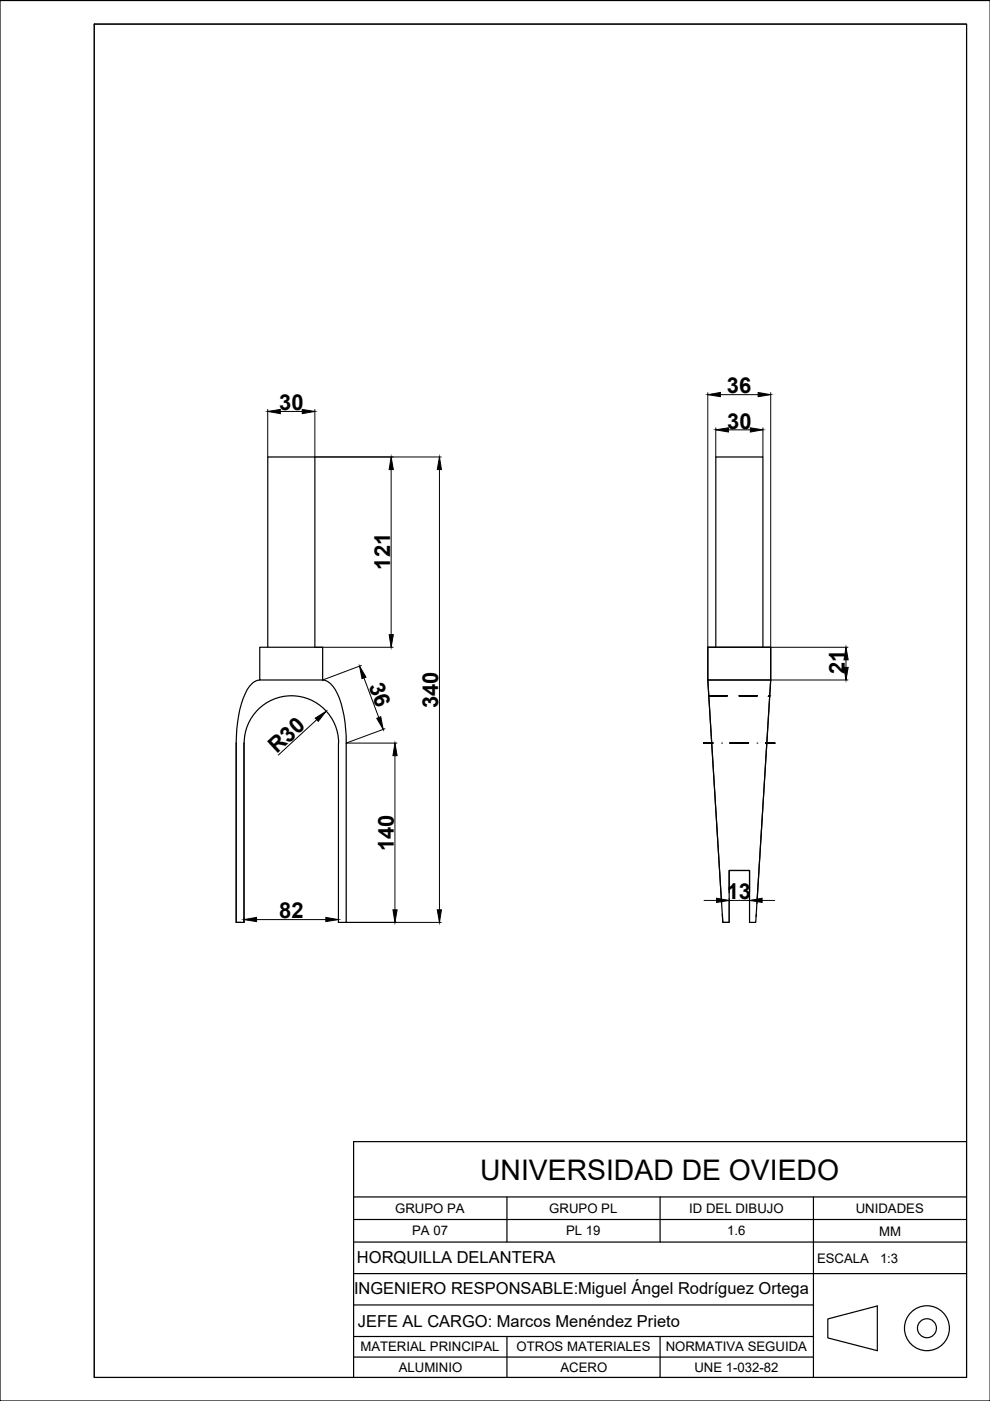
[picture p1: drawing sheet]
<svg xmlns="http://www.w3.org/2000/svg" width="210mm" height="297mm" viewBox="0 0 210 297" stroke-linecap="round" stroke-linejoin="round" font-family="sans-serif">
<!-- layer: 01_Contornos -->
<g fill="none" stroke="#000" stroke-width=".25">
<path d="M0 .1h209.9v296.9h-209.9zM20 5.1h184.9v286.9h-184.9zM55.1 137.2h13.3v7h-13.3zM56.8 137.2v-40.3h10v40.3M150.1 137.2h13.3v7h-13.3zM151.8 137.2v-40.3h10v40.3M50.1 157.6v38h1M50.1 157.6v38h1.6v-38M51.8 157.5a10 10 0 0 1 10-10 10 10 0 0 1 10 10M55.1 144.2a4.1 4.1 0 0 0-3.1 2.9 26.2 26.2 0 0 0-1.9 10.5M68.4 144.2a4.2 4.2 0 0 1 3.1 2.9 25.3 25.3 0 0 1 1.9 10.5v38h-1.6v-38M150.1 144.2v-7h13.3v7"/>
<path d="M150.1 144.2l3.1 51.4h1.4v-11h4.3v11h1.3l3.2-51.4M150.1 144.2h13.3M150.1 144.2l2.9 47.3M163.4 144.2l-2.9 47.3M153.2 193.8v1.8h1.2M154.6 189.3v-4.7h4.3v4.7M160.4 193.8l-.1 .5M75 253.8h129.9M75 258.6h129.9M107.5 253.8v9.5M140 253.8v9.5M172.5 253.8v38.2"/>
<path d="M204.9 242h-129.9v50M75 263.3h129.9M75 270h129.9M75 276.7h97.5M175.5 279.6l10.5-2.7v9.5l-10.5-2.7zM75 283.4h97.5M75 287.7h97.5M107.5 283.4v8.6M140 283.4v8.6"/>
<circle cx="196.5" cy="281.6" r="4.8"/>
<circle cx="196.5" cy="281.6" r="2.01"/>
</g>
<!-- layer: 03_Ejes -->
<g fill="#000" stroke="#000" stroke-width=".21">
<path d="M149.2 157.5h2zM149.2 157.6l2-.1zM149.2 157.6l2-.1zM149.2 157.6h2z"/>
<path d="M154.8 157.5h3.9zM154.8 157.6l3.9-.1zM154.8 157.6l3.9-.1zM154.8 157.6h3.9z"/>
<path d="M162.3 157.5h2zM162.3 157.6l2-.1zM162.3 157.6l2-.1zM162.3 157.6h2z"/>
</g>
<path d="M149.2 157.5v.1M149.2 157.5l2 .1zM153 157.6h.1M154.8 157.5l3.9 .1zM160.5 157.6h.1M162.3 157.5l2 .1zM164.3 157.5v.1" fill="none" stroke="#000" stroke-width=".21"/>
<!-- layer: 02_Ocultas -->
<g fill="#000" stroke="#000" stroke-width=".21">
<path d="M150.4 147.5h3.8zM150.4 147.6l3.8-.1zM150.4 147.6l3.8-.1zM150.4 147.6h3.8z"/>
<path d="M156.7 147.5h3.8zM156.7 147.6l3.8-.1zM156.7 147.6l3.8-.1zM156.7 147.6h3.8z"/>
</g>
<path d="M150.4 147.5v.1M150.4 147.5l3.8 .1zM156.7 147.5l3.8 .1zM163.1 147.5h.1M163.2 147.5v.1" fill="none" stroke="#000" stroke-width=".21"/>
<!-- layer: 04_Cotas -->
<g fill="none" stroke="#000" stroke-width=".21">
<path d="M20 5.1h184.9v286.9h-184.9zM56.8 86.8v10.1M59.4 87.2h4.7M66.8 86.8v10.1h26.8M82.9 99.6v35M93.2 99.6v93.3M150.1 83.3v53.9M151.8 90.7v6.2M152.7 83.7h8M154.4 91.1h4.7M161.8 90.7v6.2M163.4 83.3v53.9h16.4"/>
<path d="M66.8 137.2h16.6M179.4 139.9v1.6M67.1 152.6l-8.1 7.5M76.6 141.1l-8.2 3.1M77.2 143.7l3.1 8.4M81.6 154.5l-8.2 3.1h10.8M163.4 144.2h16.4M83.7 160.2v32.7M51.7 194.5v1.1M54.4 195h14.7M71.8 194.5v1.1M73.4 195.6h20.2"/>
<path d="M149.3 190.9h2.6M154.6 190.5v5.1M154.6 190.9h4.3M158.9 190.5v5.1M161.6 190.9h2.7"/>
</g>
<g fill="#000" stroke="#000" stroke-width=".21">
<path d="M56.8 87.2l2.6-.4v.9zM64.1 86.8l2.7 .4-2.7 .5zM82.9 96.9l.5 2.7h-.9zM93.2 96.9l.4 2.7h-.9zM150.1 83.7l2.6-.5v.9zM151.8 91.1l2.6-.4v.9zM159.1 90.7l2.7 .4-2.7 .5zM160.7 83.2l2.7 .5-2.7 .4zM82.5 134.6h.9l-.5 2.6zM179.4 137.2l.4 2.7h-.9zM66.8 152.3l2.3-1.5-1.6 2.1zM76.2 141.3l1.4 2.3-.8 .3z"/>
<path d="M79.9 152.3l.8-.3 .5 2.6zM178.9 141.5h.9l-.4 2.7zM83.7 157.6l.5 2.6h-.9zM51.7 195l2.7-.5v.9zM69.1 194.5l2.7 .5-2.7 .4zM83.3 192.9h.9l-.5 2.7zM92.7 192.9h.9l-.4 2.7zM151.9 190.4l2.7 .5-2.7 .4zM158.9 190.9l2.7-.5v.9z"/>
</g>
<text font-size="6" x="101.8" y="250.1">UNIVERSIDAD DE OVIEDO</text>
<g font-size="4.7">
<text x="154.1" y="83.4">36</text>
<text x="59.2" y="87">30</text>
<text x="154.2" y="90.9">30</text>
<text x="82.7" y="120.8" transform="rotate(-90 82.7 120.8)">121</text>
<text x="179.2" y="142.9" transform="rotate(-90 179.2 142.9)">21</text>
<text x="78.1" y="145.4" transform="rotate(69 78.1 145.4)">36</text>
<text x="92.9" y="150.1" transform="rotate(-90 92.9 150.1)">340</text>
<text x="58.7" y="160" transform="rotate(-43 58.7 160)">R30</text>
<text x="83.5" y="180.5" transform="rotate(-90 83.5 180.5)">140</text>
<text x="154.1" y="190.7">13</text>
<text x="59.2" y="194.7">82</text>
</g>
<g font-size="3.5">
<text x="75.7" y="267.9">HORQUILLA DELANTERA</text>
<text x="75.1" y="274.3">INGENIERO RESPONSABLE:Miguel Ángel Rodríguez Ortega</text>
<text x="75.9" y="281.2">JEFE AL CARGO: Marcos Menéndez Prieto</text>
</g>
<g font-size="2.8">
<text x="83.8" y="257.2">GRUPO PA</text>
<text x="116.5" y="257.2">GRUPO PL</text>
<text x="146.1" y="257.2">ID DEL DIBUJO</text>
<text x="181.4" y="257.2">UNIDADES</text>
<text x="87.4" y="261.9">PA 07</text>
<text x="120" y="261.9">PL 19</text>
<text x="154.2" y="261.9">1.6</text>
<text x="186.4" y="262">MM</text>
<text x="173.2" y="267.7">ESCALA</text>
<text x="186.6" y="267.7">1:3</text>
<text x="76.4" y="286.5">MATERIAL PRINCIPAL</text>
<text x="109.5" y="286.5">OTROS MATERIALES</text>
<text x="141.1" y="286.5">NORMATIVA SEGUIDA</text>
<text x="84.5" y="290.9">ALUMINIO</text>
<text x="118.8" y="290.9">ACERO</text>
<text x="147.2" y="290.9">UNE 1-032-82</text>
</g>
</svg>
